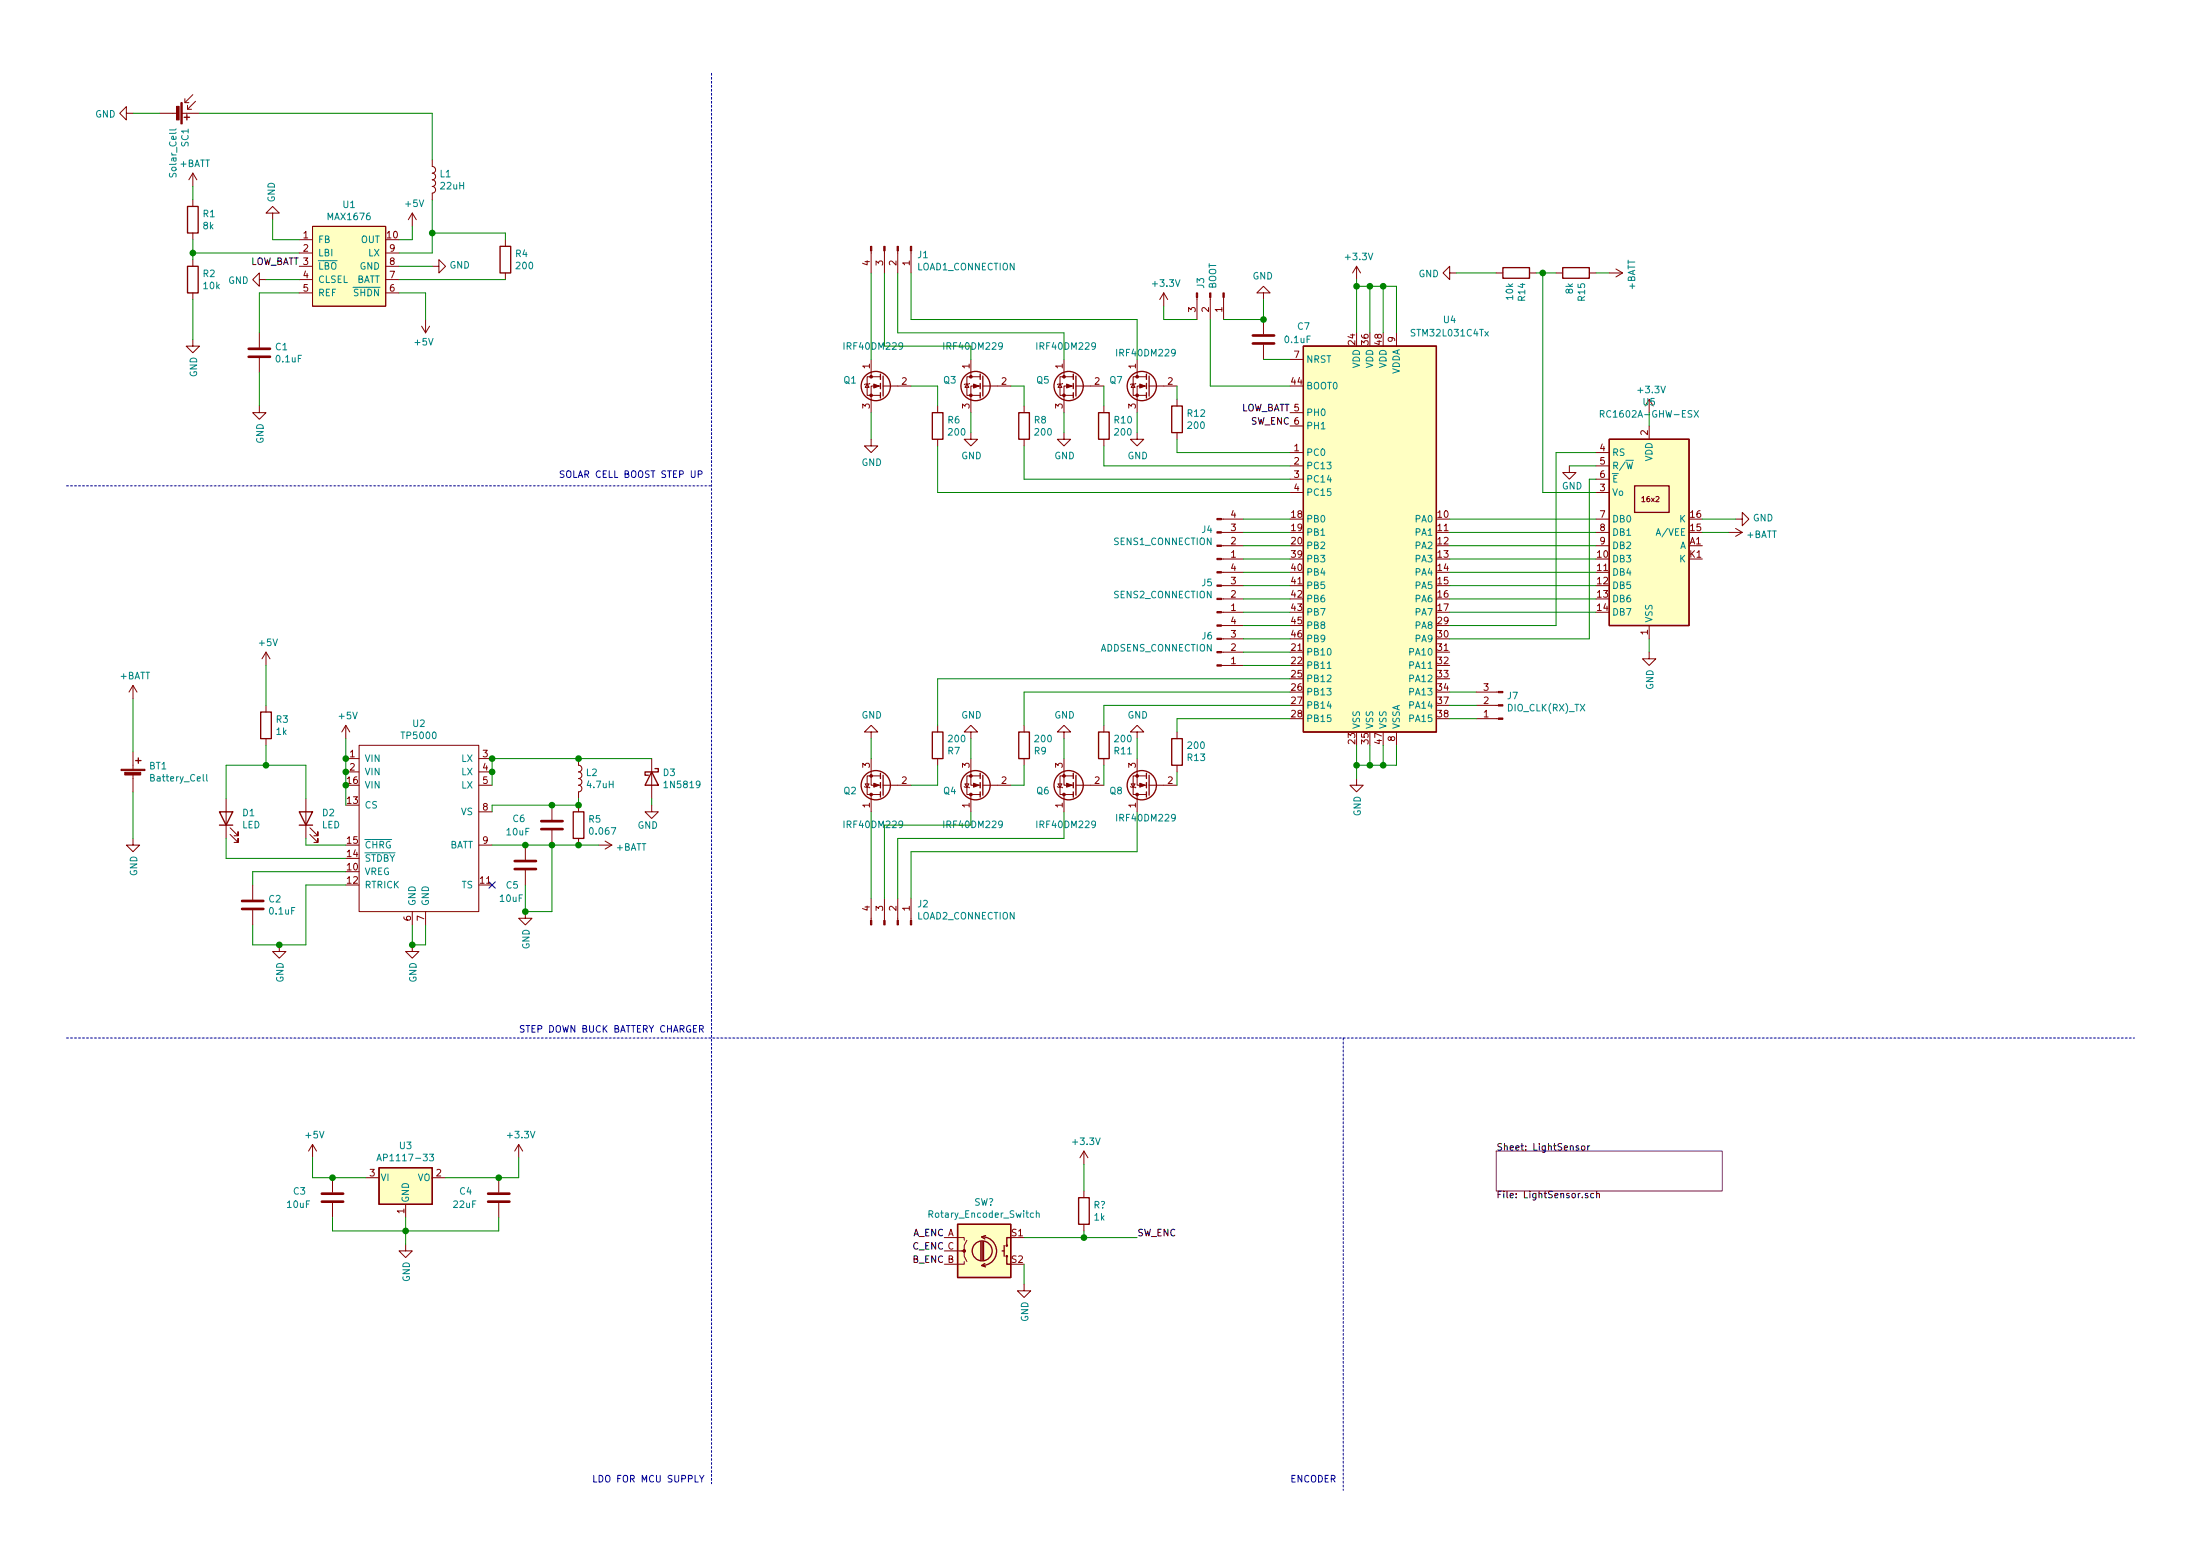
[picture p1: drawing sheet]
EESchema Schematic File Version 4
EELAYER 30 0
EELAYER END
$Descr A3 16535 11693
encoding utf-8
Sheet 1 1
Title "APCSystem"
Date "2020-03-02"
Rev "0.1"
Comp "Колос Тимофій"
Comment1 "Control bock schematics"
Comment2 ""
Comment3 ""
Comment4 ""
$EndDescr
$Comp
L MAX167X:MAX1676 U1
U 1 1
P 2600 1850
F 0 "U1" H 2625 2165 50  0000 C CNN
F 1 "MAX1676" H 2625 2074 50  0000 C CNN
F 2 "" H 2600 1850 50  0001 C CNN
F 3 "" H 2600 1850 50  0001 C CNN
	1    2600 1850
	1    0    0    -1  
$EndComp
$Comp
L power:GND #PWR07
U 1 1
P 3250 2000
F 0 "#PWR07" H 3250 1750 50  0001 C CNN
F 1 "GND" V 3255 1872 50  0000 R CNN
F 2 "" H 3250 2000 50  0001 C CNN
F 3 "" H 3250 2000 50  0001 C CNN
	1    3250 2000
	0    -1   -1   0   
$EndComp
Wire Wire Line
	3000 2000 3250 2000
$Comp
L Device:Battery_Cell BT1
U 1 1
P 1000 5850
F 0 "BT1" H 1118 5946 50  0000 L CNN
F 1 "Battery_Cell" H 1118 5855 50  0000 L CNN
F 2 "" V 1000 5910 50  0001 C CNN
F 3 "~" V 1000 5910 50  0001 C CNN
	1    1000 5850
	1    0    0    -1  
$EndComp
$Comp
L TPX:TP5000 U2
U 1 1
P 3150 5600
F 0 "U2" H 3150 5765 50  0000 C CNN
F 1 "TP5000" H 3150 5674 50  0000 C CNN
F 2 "" H 2750 5500 50  0001 C CNN
F 3 "" H 2750 5500 50  0001 C CNN
	1    3150 5600
	1    0    0    -1  
$EndComp
$Comp
L power:GND #PWR08
U 1 1
P 3100 7100
F 0 "#PWR08" H 3100 6850 50  0001 C CNN
F 1 "GND" V 3105 6972 50  0000 R CNN
F 2 "" H 3100 7100 50  0001 C CNN
F 3 "" H 3100 7100 50  0001 C CNN
	1    3100 7100
	1    0    0    -1  
$EndComp
Wire Wire Line
	3100 7100 3100 6950
Connection ~ 3100 7100
Wire Wire Line
	3200 6950 3200 7100
Wire Wire Line
	3100 7100 3200 7100
$Comp
L Device:Solar_Cell SC1
U 1 1
P 1300 850
F 0 "SC1" H 1408 946 50  0000 L CNN
F 1 "Solar_Cell" H 1408 855 50  0000 L CNN
F 2 "" V 1300 910 50  0001 C CNN
F 3 "~" V 1300 910 50  0001 C CNN
	1    1300 850 
	0    1    1    0   
$EndComp
$Comp
L Device:L L1
U 1 1
P 3250 1350
F 0 "L1" H 3303 1396 50  0000 L CNN
F 1 "22uH" H 3303 1305 50  0000 L CNN
F 2 "" H 3250 1350 50  0001 C CNN
F 3 "~" H 3250 1350 50  0001 C CNN
	1    3250 1350
	1    0    0    -1  
$EndComp
Wire Wire Line
	3250 850  3250 1200
Wire Wire Line
	3250 1500 3250 1750
Wire Wire Line
	3250 1900 3000 1900
$Comp
L Device:C C1
U 1 1
P 1950 2650
F 0 "C1" H 2065 2696 50  0000 L CNN
F 1 "0.1uF" H 2065 2605 50  0000 L CNN
F 2 "" H 1988 2500 50  0001 C CNN
F 3 "~" H 1950 2650 50  0001 C CNN
	1    1950 2650
	1    0    0    -1  
$EndComp
Wire Wire Line
	1950 2500 1950 2200
Wire Wire Line
	1950 2200 2250 2200
$Comp
L power:GND #PWR04
U 1 1
P 1950 3050
F 0 "#PWR04" H 1950 2800 50  0001 C CNN
F 1 "GND" V 1955 2922 50  0000 R CNN
F 2 "" H 1950 3050 50  0001 C CNN
F 3 "" H 1950 3050 50  0001 C CNN
	1    1950 3050
	1    0    0    -1  
$EndComp
Wire Wire Line
	1950 3050 1950 2800
Wire Wire Line
	3000 1800 3100 1800
Wire Wire Line
	3100 1800 3100 1700
$Comp
L power:+5V #PWR05
U 1 1
P 3100 1700
F 0 "#PWR05" H 3100 1550 50  0001 C CNN
F 1 "+5V" H 3115 1873 50  0000 C CNN
F 2 "" H 3100 1700 50  0001 C CNN
F 3 "" H 3100 1700 50  0001 C CNN
	1    3100 1700
	1    0    0    -1  
$EndComp
$Comp
L power:GND #PWR01
U 1 1
P 1000 850
F 0 "#PWR01" H 1000 600 50  0001 C CNN
F 1 "GND" V 1005 722 50  0000 R CNN
F 2 "" H 1000 850 50  0001 C CNN
F 3 "" H 1000 850 50  0001 C CNN
	1    1000 850 
	0    1    1    0   
$EndComp
Wire Wire Line
	1000 850  1200 850 
$Comp
L power:+5V #PWR06
U 1 1
P 3200 2400
F 0 "#PWR06" H 3200 2250 50  0001 C CNN
F 1 "+5V" H 3215 2573 50  0000 C CNN
F 2 "" H 3200 2400 50  0001 C CNN
F 3 "" H 3200 2400 50  0001 C CNN
	1    3200 2400
	-1   0    0    1   
$EndComp
$Comp
L power:+BATT #PWR09
U 1 1
P 1000 5250
F 0 "#PWR09" H 1000 5100 50  0001 C CNN
F 1 "+BATT" H 1015 5423 50  0000 C CNN
F 2 "" H 1000 5250 50  0001 C CNN
F 3 "" H 1000 5250 50  0001 C CNN
	1    1000 5250
	1    0    0    -1  
$EndComp
$Comp
L power:+BATT #PWR02
U 1 1
P 1450 1400
F 0 "#PWR02" H 1450 1250 50  0001 C CNN
F 1 "+BATT" H 1465 1573 50  0000 C CNN
F 2 "" H 1450 1400 50  0001 C CNN
F 3 "" H 1450 1400 50  0001 C CNN
	1    1450 1400
	1    0    0    -1  
$EndComp
Wire Wire Line
	1500 850  3250 850 
Text Label 2250 2000 2    50   ~ 0
LOW_BATT
$Comp
L Device:R R2
U 1 1
P 1450 2100
F 0 "R2" H 1520 2146 50  0000 L CNN
F 1 "10k" H 1520 2055 50  0000 L CNN
F 2 "" V 1380 2100 50  0001 C CNN
F 3 "~" H 1450 2100 50  0001 C CNN
	1    1450 2100
	1    0    0    -1  
$EndComp
$Comp
L Device:R R1
U 1 1
P 1450 1650
F 0 "R1" H 1520 1696 50  0000 L CNN
F 1 "8k" H 1520 1605 50  0000 L CNN
F 2 "" V 1380 1650 50  0001 C CNN
F 3 "~" H 1450 1650 50  0001 C CNN
	1    1450 1650
	1    0    0    -1  
$EndComp
Wire Wire Line
	1450 1400 1450 1500
Wire Wire Line
	1450 1800 1450 1900
Wire Wire Line
	1450 1900 2250 1900
Connection ~ 1450 1900
Wire Wire Line
	1450 1900 1450 1950
$Comp
L power:GND #PWR03
U 1 1
P 1450 2550
F 0 "#PWR03" H 1450 2300 50  0001 C CNN
F 1 "GND" V 1455 2422 50  0000 R CNN
F 2 "" H 1450 2550 50  0001 C CNN
F 3 "" H 1450 2550 50  0001 C CNN
	1    1450 2550
	1    0    0    -1  
$EndComp
Wire Wire Line
	1450 2250 1450 2550
Wire Wire Line
	2050 1650 2050 1800
Wire Wire Line
	2050 1800 2250 1800
Wire Wire Line
	3200 2400 3200 2200
Wire Wire Line
	3000 2200 3200 2200
$Comp
L Device:R R4
U 1 1
P 3800 1950
F 0 "R4" H 3870 1996 50  0000 L CNN
F 1 "200" H 3870 1905 50  0000 L CNN
F 2 "" V 3730 1950 50  0001 C CNN
F 3 "~" H 3800 1950 50  0001 C CNN
	1    3800 1950
	1    0    0    -1  
$EndComp
Wire Wire Line
	3800 2100 3000 2100
Wire Wire Line
	3250 1750 3800 1750
Wire Wire Line
	3800 1750 3800 1800
Connection ~ 3250 1750
Wire Wire Line
	3250 1750 3250 1900
$Comp
L power:GND #PWR013
U 1 1
P 2050 1650
F 0 "#PWR013" H 2050 1400 50  0001 C CNN
F 1 "GND" V 2055 1522 50  0000 R CNN
F 2 "" H 2050 1650 50  0001 C CNN
F 3 "" H 2050 1650 50  0001 C CNN
	1    2050 1650
	-1   0    0    1   
$EndComp
$Comp
L power:GND #PWR011
U 1 1
P 2000 2100
F 0 "#PWR011" H 2000 1850 50  0001 C CNN
F 1 "GND" V 2005 1972 50  0000 R CNN
F 2 "" H 2000 2100 50  0001 C CNN
F 3 "" H 2000 2100 50  0001 C CNN
	1    2000 2100
	0    1    1    0   
$EndComp
Wire Wire Line
	2000 2100 2250 2100
Wire Wire Line
	2600 5550 2600 5700
Wire Wire Line
	2600 5700 2600 5800
Connection ~ 2600 5700
Connection ~ 2600 5800
Wire Wire Line
	2600 5800 2600 5900
$Comp
L power:GND #PWR010
U 1 1
P 1000 6300
F 0 "#PWR010" H 1000 6050 50  0001 C CNN
F 1 "GND" V 1005 6172 50  0000 R CNN
F 2 "" H 1000 6300 50  0001 C CNN
F 3 "" H 1000 6300 50  0001 C CNN
	1    1000 6300
	1    0    0    -1  
$EndComp
Wire Wire Line
	1000 6300 1000 5950
Wire Wire Line
	1000 5250 1000 5650
$Comp
L power:+5V #PWR016
U 1 1
P 2600 5550
F 0 "#PWR016" H 2600 5400 50  0001 C CNN
F 1 "+5V" H 2615 5723 50  0000 C CNN
F 2 "" H 2600 5550 50  0001 C CNN
F 3 "" H 2600 5550 50  0001 C CNN
	1    2600 5550
	1    0    0    -1  
$EndComp
NoConn ~ 3700 6650
$Comp
L Device:LED D2
U 1 1
P 2300 6150
F 0 "D2" V 2339 6032 50  0000 R CNN
F 1 "LED" V 2248 6032 50  0000 R CNN
F 2 "" H 2300 6150 50  0001 C CNN
F 3 "~" H 2300 6150 50  0001 C CNN
	1    2300 6150
	0    -1   -1   0   
$EndComp
$Comp
L Device:LED D1
U 1 1
P 1700 6150
F 0 "D1" V 1739 6032 50  0000 R CNN
F 1 "LED" V 1648 6032 50  0000 R CNN
F 2 "" H 1700 6150 50  0001 C CNN
F 3 "~" H 1700 6150 50  0001 C CNN
	1    1700 6150
	0    -1   -1   0   
$EndComp
Wire Wire Line
	2300 6300 2300 6350
Wire Wire Line
	2300 6350 2600 6350
Wire Wire Line
	2600 6450 1700 6450
Wire Wire Line
	1700 6450 1700 6300
$Comp
L power:+5V #PWR012
U 1 1
P 2000 5000
F 0 "#PWR012" H 2000 4850 50  0001 C CNN
F 1 "+5V" H 2015 5173 50  0000 C CNN
F 2 "" H 2000 5000 50  0001 C CNN
F 3 "" H 2000 5000 50  0001 C CNN
	1    2000 5000
	1    0    0    -1  
$EndComp
$Comp
L Device:R R3
U 1 1
P 2000 5450
F 0 "R3" H 2070 5496 50  0000 L CNN
F 1 "1k" H 2070 5405 50  0000 L CNN
F 2 "" V 1930 5450 50  0001 C CNN
F 3 "~" H 2000 5450 50  0001 C CNN
	1    2000 5450
	1    0    0    -1  
$EndComp
Wire Wire Line
	2000 5000 2000 5300
Wire Wire Line
	1700 6000 1700 5750
Wire Wire Line
	1700 5750 2000 5750
Wire Wire Line
	2000 5750 2000 5600
Wire Wire Line
	2300 6000 2300 5750
Wire Wire Line
	2300 5750 2000 5750
Connection ~ 2000 5750
Wire Wire Line
	2600 6050 2600 5900
Connection ~ 2600 5900
Wire Wire Line
	2600 6650 2300 6650
Wire Wire Line
	1900 6550 2600 6550
$Comp
L Device:C C2
U 1 1
P 1900 6800
F 0 "C2" H 2015 6846 50  0000 L CNN
F 1 "0.1uF" H 2015 6755 50  0000 L CNN
F 2 "" H 1938 6650 50  0001 C CNN
F 3 "~" H 1900 6800 50  0001 C CNN
	1    1900 6800
	1    0    0    -1  
$EndComp
Wire Wire Line
	1900 6650 1900 6550
Wire Wire Line
	1900 6950 1900 7100
Wire Wire Line
	2300 6650 2300 7100
Wire Wire Line
	1900 7100 2100 7100
$Comp
L power:GND #PWR014
U 1 1
P 2100 7100
F 0 "#PWR014" H 2100 6850 50  0001 C CNN
F 1 "GND" V 2105 6972 50  0000 R CNN
F 2 "" H 2100 7100 50  0001 C CNN
F 3 "" H 2100 7100 50  0001 C CNN
	1    2100 7100
	1    0    0    -1  
$EndComp
Connection ~ 2100 7100
Wire Wire Line
	2100 7100 2300 7100
$Comp
L power:+BATT #PWR020
U 1 1
P 4500 6350
F 0 "#PWR020" H 4500 6200 50  0001 C CNN
F 1 "+BATT" V 4515 6478 50  0000 L CNN
F 2 "" H 4500 6350 50  0001 C CNN
F 3 "" H 4500 6350 50  0001 C CNN
	1    4500 6350
	0    1    1    0   
$EndComp
$Comp
L Device:L L2
U 1 1
P 4350 5850
F 0 "L2" H 4403 5896 50  0000 L CNN
F 1 "4.7uH" H 4403 5805 50  0000 L CNN
F 2 "" H 4350 5850 50  0001 C CNN
F 3 "~" H 4350 5850 50  0001 C CNN
	1    4350 5850
	1    0    0    -1  
$EndComp
Wire Wire Line
	3700 5800 3700 5900
Wire Wire Line
	3700 5700 3700 5800
Connection ~ 3700 5800
Wire Wire Line
	4350 5700 3700 5700
Connection ~ 3700 5700
Wire Wire Line
	4350 6000 4350 6050
Wire Wire Line
	3700 6350 3950 6350
$Comp
L Device:C C5
U 1 1
P 3950 6500
F 0 "C5" H 3800 6350 50  0000 L CNN
F 1 "10uF" H 3750 6250 50  0000 L CNN
F 2 "" H 3988 6350 50  0001 C CNN
F 3 "~" H 3950 6500 50  0001 C CNN
	1    3950 6500
	1    0    0    -1  
$EndComp
Connection ~ 3950 6350
Wire Wire Line
	3950 6350 4150 6350
Wire Wire Line
	3950 6650 3950 6850
Wire Wire Line
	4150 6350 4150 6850
Wire Wire Line
	4150 6850 3950 6850
$Comp
L power:GND #PWR019
U 1 1
P 3950 6850
F 0 "#PWR019" H 3950 6600 50  0001 C CNN
F 1 "GND" V 3955 6722 50  0000 R CNN
F 2 "" H 3950 6850 50  0001 C CNN
F 3 "" H 3950 6850 50  0001 C CNN
	1    3950 6850
	1    0    0    -1  
$EndComp
Connection ~ 3950 6850
$Comp
L Device:R R5
U 1 1
P 4350 6200
F 0 "R5" H 4420 6246 50  0000 L CNN
F 1 "0.067" H 4420 6155 50  0000 L CNN
F 2 "" V 4280 6200 50  0001 C CNN
F 3 "~" H 4350 6200 50  0001 C CNN
	1    4350 6200
	1    0    0    -1  
$EndComp
Connection ~ 4350 6050
Connection ~ 4350 6350
Wire Wire Line
	4350 6350 4500 6350
Wire Wire Line
	4150 6050 4350 6050
Wire Wire Line
	4900 5700 4350 5700
Connection ~ 4350 5700
$Comp
L power:GND #PWR021
U 1 1
P 4900 6050
F 0 "#PWR021" H 4900 5800 50  0001 C CNN
F 1 "GND" H 4950 5900 50  0000 R CNN
F 2 "" H 4900 6050 50  0001 C CNN
F 3 "" H 4900 6050 50  0001 C CNN
	1    4900 6050
	1    0    0    -1  
$EndComp
Wire Wire Line
	4900 6050 4900 6000
$Comp
L Diode:1N5819 D3
U 1 1
P 4900 5850
F 0 "D3" V 4854 5930 50  0000 L CNN
F 1 "1N5819" V 4945 5930 50  0000 L CNN
F 2 "Diode_THT:D_DO-41_SOD81_P10.16mm_Horizontal" H 4900 5675 50  0001 C CNN
F 3 "http://www.vishay.com/docs/88525/1n5817.pdf" H 4900 5850 50  0001 C CNN
	1    4900 5850
	0    1    1    0   
$EndComp
Connection ~ 4150 6350
Wire Wire Line
	4150 6350 4350 6350
$Comp
L Device:C C6
U 1 1
P 4150 6200
F 0 "C6" H 3850 6250 50  0000 L CNN
F 1 "10uF" H 3800 6150 50  0000 L CNN
F 2 "" H 4188 6050 50  0001 C CNN
F 3 "~" H 4150 6200 50  0001 C CNN
	1    4150 6200
	1    0    0    -1  
$EndComp
Wire Wire Line
	3700 6050 3700 6100
Connection ~ 4150 6050
Wire Wire Line
	3700 6050 4150 6050
$Comp
L MCU_ST_STM32L0:STM32L031C4Tx U4
U 1 1
P 10300 4000
F 0 "U4" H 10900 5600 50  0000 C CNN
F 1 "STM32L031C4Tx" H 10900 5500 50  0000 C CNN
F 2 "Package_QFP:LQFP-48_7x7mm_P0.5mm" H 9800 2500 50  0001 R CNN
F 3 "http://www.st.com/st-web-ui/static/active/en/resource/technical/document/datasheet/DM00140359.pdf" H 10300 4000 50  0001 C CNN
	1    10300 4000
	1    0    0    -1  
$EndComp
Wire Wire Line
	10900 3900 12000 3900
Wire Wire Line
	10900 4100 12000 4100
Wire Wire Line
	10900 4000 12000 4000
Wire Wire Line
	12000 4200 10900 4200
Wire Wire Line
	10900 4300 12000 4300
Wire Wire Line
	12000 4400 10900 4400
Wire Wire Line
	10900 4500 12000 4500
Wire Wire Line
	12000 4600 10900 4600
$Comp
L power:GND #PWR033
U 1 1
P 10200 5850
F 0 "#PWR033" H 10200 5600 50  0001 C CNN
F 1 "GND" V 10205 5722 50  0000 R CNN
F 2 "" H 10200 5850 50  0001 C CNN
F 3 "" H 10200 5850 50  0001 C CNN
	1    10200 5850
	1    0    0    -1  
$EndComp
Wire Wire Line
	10200 5850 10200 5750
Wire Wire Line
	10300 5600 10300 5750
Wire Wire Line
	10300 5750 10200 5750
Connection ~ 10200 5750
Wire Wire Line
	10200 5750 10200 5600
Wire Wire Line
	10400 5750 10400 5600
Wire Wire Line
	10300 5750 10400 5750
Connection ~ 10300 5750
Wire Wire Line
	10500 5600 10500 5750
Wire Wire Line
	10500 5750 10400 5750
Connection ~ 10400 5750
$Comp
L Display_Character:RC1602A-GHW-ESX U5
U 1 1
P 12400 4000
F 0 "U5" H 12400 4981 50  0000 C CNN
F 1 "RC1602A-GHW-ESX" H 12400 4890 50  0000 C CNN
F 2 "Display:RC1602A" H 12400 3100 50  0001 C CIN
F 3 "http://www.raystar-optronics.com/down.php?ProID=18" H 11900 4700 50  0001 C CNN
	1    12400 4000
	1    0    0    -1  
$EndComp
$Comp
L Regulator_Linear:AP1117-33 U3
U 1 1
P 3050 8850
F 0 "U3" H 3050 9092 50  0000 C CNN
F 1 "AP1117-33" H 3050 9001 50  0000 C CNN
F 2 "Package_TO_SOT_SMD:SOT-223-3_TabPin2" H 3050 9050 50  0001 C CNN
F 3 "http://www.diodes.com/datasheets/AP1117.pdf" H 3150 8600 50  0001 C CNN
	1    3050 8850
	1    0    0    -1  
$EndComp
$Comp
L power:GND #PWR017
U 1 1
P 3050 9350
F 0 "#PWR017" H 3050 9100 50  0001 C CNN
F 1 "GND" V 3055 9222 50  0000 R CNN
F 2 "" H 3050 9350 50  0001 C CNN
F 3 "" H 3050 9350 50  0001 C CNN
	1    3050 9350
	1    0    0    -1  
$EndComp
Wire Wire Line
	3050 9350 3050 9250
$Comp
L power:+5V #PWR015
U 1 1
P 2350 8700
F 0 "#PWR015" H 2350 8550 50  0001 C CNN
F 1 "+5V" H 2365 8873 50  0000 C CNN
F 2 "" H 2350 8700 50  0001 C CNN
F 3 "" H 2350 8700 50  0001 C CNN
	1    2350 8700
	1    0    0    -1  
$EndComp
Wire Wire Line
	2350 8700 2350 8850
Wire Wire Line
	2350 8850 2500 8850
$Comp
L Device:C C3
U 1 1
P 2500 9000
F 0 "C3" H 2200 9050 50  0000 L CNN
F 1 "10uF" H 2150 8950 50  0000 L CNN
F 2 "" H 2538 8850 50  0001 C CNN
F 3 "~" H 2500 9000 50  0001 C CNN
	1    2500 9000
	1    0    0    -1  
$EndComp
Connection ~ 2500 8850
Wire Wire Line
	2500 8850 2750 8850
Wire Wire Line
	2500 9150 2500 9250
Wire Wire Line
	2500 9250 3050 9250
Connection ~ 3050 9250
Wire Wire Line
	3050 9250 3050 9150
$Comp
L Device:C C4
U 1 1
P 3750 9000
F 0 "C4" H 3450 9050 50  0000 L CNN
F 1 "22uF" H 3400 8950 50  0000 L CNN
F 2 "" H 3788 8850 50  0001 C CNN
F 3 "~" H 3750 9000 50  0001 C CNN
	1    3750 9000
	1    0    0    -1  
$EndComp
Wire Wire Line
	3350 8850 3750 8850
Wire Wire Line
	3750 9150 3750 9250
Wire Wire Line
	3750 9250 3050 9250
$Comp
L power:+3.3V #PWR018
U 1 1
P 3900 8700
F 0 "#PWR018" H 3900 8550 50  0001 C CNN
F 1 "+3.3V" H 3915 8873 50  0000 C CNN
F 2 "" H 3900 8700 50  0001 C CNN
F 3 "" H 3900 8700 50  0001 C CNN
	1    3900 8700
	1    0    0    -1  
$EndComp
Wire Wire Line
	3900 8700 3900 8850
Wire Wire Line
	3900 8850 3750 8850
Connection ~ 3750 8850
$Comp
L power:GND #PWR037
U 1 1
P 12400 4900
F 0 "#PWR037" H 12400 4650 50  0001 C CNN
F 1 "GND" V 12405 4772 50  0000 R CNN
F 2 "" H 12400 4900 50  0001 C CNN
F 3 "" H 12400 4900 50  0001 C CNN
	1    12400 4900
	1    0    0    -1  
$EndComp
Wire Wire Line
	12400 4900 12400 4800
$Comp
L power:+BATT #PWR038
U 1 1
P 13000 4000
F 0 "#PWR038" H 13000 3850 50  0001 C CNN
F 1 "+BATT" V 13015 4128 50  0000 L CNN
F 2 "" H 13000 4000 50  0001 C CNN
F 3 "" H 13000 4000 50  0001 C CNN
	1    13000 4000
	0    1    1    0   
$EndComp
Wire Wire Line
	13000 4000 12800 4000
$Comp
L power:GND #PWR039
U 1 1
P 13050 3900
F 0 "#PWR039" H 13050 3650 50  0001 C CNN
F 1 "GND" V 13055 3772 50  0000 R CNN
F 2 "" H 13050 3900 50  0001 C CNN
F 3 "" H 13050 3900 50  0001 C CNN
	1    13050 3900
	0    -1   -1   0   
$EndComp
Wire Wire Line
	13050 3900 12800 3900
Wire Wire Line
	12400 3100 12400 3200
$Comp
L power:+3.3V #PWR036
U 1 1
P 12400 3100
F 0 "#PWR036" H 12400 2950 50  0001 C CNN
F 1 "+3.3V" H 12415 3273 50  0000 C CNN
F 2 "" H 12400 3100 50  0001 C CNN
F 3 "" H 12400 3100 50  0001 C CNN
	1    12400 3100
	1    0    0    -1  
$EndComp
$Comp
L power:+3.3V #PWR032
U 1 1
P 10200 2100
F 0 "#PWR032" H 10200 1950 50  0001 C CNN
F 1 "+3.3V" H 10215 2273 50  0000 C CNN
F 2 "" H 10200 2100 50  0001 C CNN
F 3 "" H 10200 2100 50  0001 C CNN
	1    10200 2100
	1    0    0    -1  
$EndComp
Wire Wire Line
	10200 2150 10300 2150
Wire Wire Line
	10300 2150 10300 2500
Wire Wire Line
	10200 2150 10200 2500
Wire Wire Line
	10300 2150 10400 2150
Wire Wire Line
	10400 2150 10400 2500
Connection ~ 10300 2150
Wire Wire Line
	10400 2150 10500 2150
Wire Wire Line
	10500 2150 10500 2500
Connection ~ 10400 2150
Wire Wire Line
	10200 2100 10200 2150
Connection ~ 10200 2150
$Comp
L power:+BATT #PWR035
U 1 1
P 12100 2050
F 0 "#PWR035" H 12100 1900 50  0001 C CNN
F 1 "+BATT" H 12115 2223 50  0000 C CNN
F 2 "" H 12100 2050 50  0001 C CNN
F 3 "" H 12100 2050 50  0001 C CNN
	1    12100 2050
	0    1    1    0   
$EndComp
$Comp
L Device:R R14
U 1 1
P 11400 2050
F 0 "R14" H 11470 2096 50  0000 L CNN
F 1 "10k" H 11470 2005 50  0000 L CNN
F 2 "" V 11330 2050 50  0001 C CNN
F 3 "~" H 11400 2050 50  0001 C CNN
	1    11400 2050
	0    1    1    0   
$EndComp
$Comp
L Device:R R15
U 1 1
P 11850 2050
F 0 "R15" H 11920 2096 50  0000 L CNN
F 1 "8k" H 11920 2005 50  0000 L CNN
F 2 "" V 11780 2050 50  0001 C CNN
F 3 "~" H 11850 2050 50  0001 C CNN
	1    11850 2050
	0    1    1    0   
$EndComp
Wire Wire Line
	12100 2050 12000 2050
$Comp
L power:GND #PWR034
U 1 1
P 10950 2050
F 0 "#PWR034" H 10950 1800 50  0001 C CNN
F 1 "GND" V 10955 1922 50  0000 R CNN
F 2 "" H 10950 2050 50  0001 C CNN
F 3 "" H 10950 2050 50  0001 C CNN
	1    10950 2050
	0    1    1    0   
$EndComp
Wire Wire Line
	11250 2050 10950 2050
Wire Wire Line
	11700 2050 11600 2050
Connection ~ 11600 2050
Wire Wire Line
	11600 2050 11550 2050
Wire Wire Line
	11600 2050 11600 3700
Wire Wire Line
	12000 3600 11950 3600
Wire Wire Line
	12000 3400 11700 3400
Wire Wire Line
	11700 3400 11700 4700
Wire Wire Line
	11700 4700 10900 4700
Wire Wire Line
	11950 3600 11950 4800
Wire Wire Line
	11600 3700 12000 3700
Wire Wire Line
	10900 5200 11100 5200
Wire Wire Line
	10900 5300 11100 5300
Wire Wire Line
	10900 5400 11100 5400
$Comp
L Connector:Conn_01x03_Male J7
U 1 1
P 11300 5300
F 0 "J7" H 11272 5232 50  0000 R CNN
F 1 "DIO_CLK(RX)_TX" H 11272 5323 50  0000 R CNN
F 2 "" H 11300 5300 50  0001 C CNN
F 3 "~" H 11300 5300 50  0001 C CNN
	1    11300 5300
	-1   0    0    1   
$EndComp
$Comp
L Transistor_FET:IRF40DM229 Q7
U 1 1
P 8650 2900
F 0 "Q7" H 8855 2946 50  0000 L CNN
F 1 "IRF40DM229" H 8450 3150 50  0000 L CNN
F 2 "Package_DirectFET:DirectFET_MF" H 8650 2900 50  0001 C CIN
F 3 "https://www.infineon.com/dgdl/Infineon-IRF40DM229-DS-v02_00-EN.pdf?fileId=5546d462557e6e890155a15c899160ea" H 8650 2900 50  0001 L CNN
	1    8650 2900
	-1   0    0    -1  
$EndComp
$Comp
L power:GND #PWR028
U 1 1
P 8550 3250
F 0 "#PWR028" H 8550 3000 50  0001 C CNN
F 1 "GND" H 8555 3077 50  0000 C CNN
F 2 "" H 8550 3250 50  0001 C CNN
F 3 "" H 8550 3250 50  0001 C CNN
	1    8550 3250
	1    0    0    -1  
$EndComp
Wire Wire Line
	8550 3100 8550 3250
$Comp
L Transistor_FET:IRF40DM229 Q5
U 1 1
P 8100 2900
F 0 "Q5" H 8305 2946 50  0000 L CNN
F 1 "IRF40DM229" H 7950 3200 50  0000 L CNN
F 2 "Package_DirectFET:DirectFET_MF" H 8100 2900 50  0001 C CIN
F 3 "https://www.infineon.com/dgdl/Infineon-IRF40DM229-DS-v02_00-EN.pdf?fileId=5546d462557e6e890155a15c899160ea" H 8100 2900 50  0001 L CNN
	1    8100 2900
	-1   0    0    -1  
$EndComp
$Comp
L power:GND #PWR026
U 1 1
P 8000 3250
F 0 "#PWR026" H 8000 3000 50  0001 C CNN
F 1 "GND" H 8005 3077 50  0000 C CNN
F 2 "" H 8000 3250 50  0001 C CNN
F 3 "" H 8000 3250 50  0001 C CNN
	1    8000 3250
	1    0    0    -1  
$EndComp
Wire Wire Line
	8000 3100 8000 3250
$Comp
L Transistor_FET:IRF40DM229 Q3
U 1 1
P 7400 2900
F 0 "Q3" H 7605 2946 50  0000 L CNN
F 1 "IRF40DM229" H 7250 3200 50  0000 L CNN
F 2 "Package_DirectFET:DirectFET_MF" H 7400 2900 50  0001 C CIN
F 3 "https://www.infineon.com/dgdl/Infineon-IRF40DM229-DS-v02_00-EN.pdf?fileId=5546d462557e6e890155a15c899160ea" H 7400 2900 50  0001 L CNN
	1    7400 2900
	-1   0    0    -1  
$EndComp
$Comp
L power:GND #PWR024
U 1 1
P 7300 3250
F 0 "#PWR024" H 7300 3000 50  0001 C CNN
F 1 "GND" H 7305 3077 50  0000 C CNN
F 2 "" H 7300 3250 50  0001 C CNN
F 3 "" H 7300 3250 50  0001 C CNN
	1    7300 3250
	1    0    0    -1  
$EndComp
Wire Wire Line
	7300 3100 7300 3250
$Comp
L Transistor_FET:IRF40DM229 Q1
U 1 1
P 6650 2900
F 0 "Q1" H 6855 2946 50  0000 L CNN
F 1 "IRF40DM229" H 6500 3200 50  0000 L CNN
F 2 "Package_DirectFET:DirectFET_MF" H 6650 2900 50  0001 C CIN
F 3 "https://www.infineon.com/dgdl/Infineon-IRF40DM229-DS-v02_00-EN.pdf?fileId=5546d462557e6e890155a15c899160ea" H 6650 2900 50  0001 L CNN
	1    6650 2900
	-1   0    0    -1  
$EndComp
$Comp
L power:GND #PWR022
U 1 1
P 6550 3300
F 0 "#PWR022" H 6550 3050 50  0001 C CNN
F 1 "GND" H 6555 3127 50  0000 C CNN
F 2 "" H 6550 3300 50  0001 C CNN
F 3 "" H 6550 3300 50  0001 C CNN
	1    6550 3300
	1    0    0    -1  
$EndComp
Wire Wire Line
	6550 3100 6550 3300
Wire Wire Line
	7700 2900 7600 2900
Wire Wire Line
	6850 2900 7050 2900
$Comp
L power:GND #PWR031
U 1 1
P 9500 2250
F 0 "#PWR031" H 9500 2000 50  0001 C CNN
F 1 "GND" H 9505 2077 50  0000 C CNN
F 2 "" H 9500 2250 50  0001 C CNN
F 3 "" H 9500 2250 50  0001 C CNN
	1    9500 2250
	-1   0    0    1   
$EndComp
$Comp
L Connector:Conn_01x03_Male J3
U 1 1
P 9100 2200
F 0 "J3" H 9072 2132 50  0000 R CNN
F 1 "BOOT" H 9072 2223 50  0000 R CNN
F 2 "" H 9100 2200 50  0001 C CNN
F 3 "~" H 9100 2200 50  0001 C CNN
	1    9100 2200
	0    1    1    0   
$EndComp
Wire Wire Line
	9200 2400 9500 2400
$Comp
L Device:C C7
U 1 1
P 9500 2550
F 0 "C7" H 9750 2650 50  0000 L CNN
F 1 "0.1uF" H 9650 2550 50  0000 L CNN
F 2 "" H 9538 2400 50  0001 C CNN
F 3 "~" H 9500 2550 50  0001 C CNN
	1    9500 2550
	1    0    0    -1  
$EndComp
Connection ~ 9500 2400
Wire Wire Line
	9500 2250 9500 2400
Wire Wire Line
	9500 2700 9700 2700
Wire Wire Line
	9100 2400 9100 2900
Wire Wire Line
	9100 2900 9700 2900
Wire Wire Line
	8750 2400 9000 2400
$Comp
L Connector:Conn_01x04_Male J1
U 1 1
P 6750 1850
F 0 "J1" V 6812 1994 50  0000 L CNN
F 1 "LOAD1_CONNECTION" V 6903 1994 50  0000 L CNN
F 2 "" H 6750 1850 50  0001 C CNN
F 3 "~" H 6750 1850 50  0001 C CNN
	1    6750 1850
	0    1    1    0   
$EndComp
Wire Wire Line
	6550 2050 6550 2700
Wire Wire Line
	6650 2050 6650 2600
Wire Wire Line
	6650 2600 7300 2600
Wire Wire Line
	7300 2600 7300 2700
Wire Wire Line
	6750 2050 6750 2500
Wire Wire Line
	6750 2500 8000 2500
Wire Wire Line
	8000 2500 8000 2700
Wire Wire Line
	6850 2050 6850 2400
Wire Wire Line
	6850 2400 8550 2400
Wire Wire Line
	8550 2400 8550 2700
$Comp
L Device:R R10
U 1 1
P 8300 3200
F 0 "R10" H 8370 3246 50  0000 L CNN
F 1 "200" H 8370 3155 50  0000 L CNN
F 2 "" V 8230 3200 50  0001 C CNN
F 3 "~" H 8300 3200 50  0001 C CNN
	1    8300 3200
	1    0    0    -1  
$EndComp
Wire Wire Line
	8300 2900 8300 3050
Wire Wire Line
	8300 3500 9700 3500
Wire Wire Line
	8300 3350 8300 3500
Wire Wire Line
	7700 3600 9700 3600
Wire Wire Line
	9700 3700 7050 3700
$Comp
L Device:R R8
U 1 1
P 7700 3200
F 0 "R8" H 7770 3246 50  0000 L CNN
F 1 "200" H 7770 3155 50  0000 L CNN
F 2 "" V 7630 3200 50  0001 C CNN
F 3 "~" H 7700 3200 50  0001 C CNN
	1    7700 3200
	1    0    0    -1  
$EndComp
Wire Wire Line
	7700 3050 7700 2900
Wire Wire Line
	7700 3350 7700 3600
$Comp
L Device:R R6
U 1 1
P 7050 3200
F 0 "R6" H 7120 3246 50  0000 L CNN
F 1 "200" H 7120 3155 50  0000 L CNN
F 2 "" V 6980 3200 50  0001 C CNN
F 3 "~" H 7050 3200 50  0001 C CNN
	1    7050 3200
	1    0    0    -1  
$EndComp
Wire Wire Line
	7050 2900 7050 3050
Wire Wire Line
	7050 3350 7050 3700
Wire Wire Line
	8850 3400 9700 3400
$Comp
L Device:R R12
U 1 1
P 8850 3150
F 0 "R12" H 8920 3196 50  0000 L CNN
F 1 "200" H 8920 3105 50  0000 L CNN
F 2 "" V 8780 3150 50  0001 C CNN
F 3 "~" H 8850 3150 50  0001 C CNN
	1    8850 3150
	1    0    0    -1  
$EndComp
Wire Wire Line
	8850 3300 8850 3400
Wire Wire Line
	8850 3000 8850 2900
Wire Wire Line
	8750 2300 8750 2400
$Comp
L power:+3.3V #PWR030
U 1 1
P 8750 2300
F 0 "#PWR030" H 8750 2150 50  0001 C CNN
F 1 "+3.3V" H 8765 2473 50  0000 C CNN
F 2 "" H 8750 2300 50  0001 C CNN
F 3 "" H 8750 2300 50  0001 C CNN
	1    8750 2300
	1    0    0    -1  
$EndComp
$Comp
L Transistor_FET:IRF40DM229 Q8
U 1 1
P 8650 5900
F 0 "Q8" H 8855 5946 50  0000 L CNN
F 1 "IRF40DM229" H 8450 6150 50  0000 L CNN
F 2 "Package_DirectFET:DirectFET_MF" H 8650 5900 50  0001 C CIN
F 3 "https://www.infineon.com/dgdl/Infineon-IRF40DM229-DS-v02_00-EN.pdf?fileId=5546d462557e6e890155a15c899160ea" H 8650 5900 50  0001 L CNN
	1    8650 5900
	-1   0    0    1   
$EndComp
$Comp
L power:GND #PWR029
U 1 1
P 8550 5550
F 0 "#PWR029" H 8550 5300 50  0001 C CNN
F 1 "GND" H 8555 5377 50  0000 C CNN
F 2 "" H 8550 5550 50  0001 C CNN
F 3 "" H 8550 5550 50  0001 C CNN
	1    8550 5550
	1    0    0    1   
$EndComp
Wire Wire Line
	8550 5700 8550 5550
$Comp
L Transistor_FET:IRF40DM229 Q6
U 1 1
P 8100 5900
F 0 "Q6" H 8305 5946 50  0000 L CNN
F 1 "IRF40DM229" H 7950 6200 50  0000 L CNN
F 2 "Package_DirectFET:DirectFET_MF" H 8100 5900 50  0001 C CIN
F 3 "https://www.infineon.com/dgdl/Infineon-IRF40DM229-DS-v02_00-EN.pdf?fileId=5546d462557e6e890155a15c899160ea" H 8100 5900 50  0001 L CNN
	1    8100 5900
	-1   0    0    1   
$EndComp
$Comp
L power:GND #PWR027
U 1 1
P 8000 5550
F 0 "#PWR027" H 8000 5300 50  0001 C CNN
F 1 "GND" H 8005 5377 50  0000 C CNN
F 2 "" H 8000 5550 50  0001 C CNN
F 3 "" H 8000 5550 50  0001 C CNN
	1    8000 5550
	1    0    0    1   
$EndComp
Wire Wire Line
	8000 5700 8000 5550
$Comp
L Transistor_FET:IRF40DM229 Q4
U 1 1
P 7400 5900
F 0 "Q4" H 7605 5946 50  0000 L CNN
F 1 "IRF40DM229" H 7250 6200 50  0000 L CNN
F 2 "Package_DirectFET:DirectFET_MF" H 7400 5900 50  0001 C CIN
F 3 "https://www.infineon.com/dgdl/Infineon-IRF40DM229-DS-v02_00-EN.pdf?fileId=5546d462557e6e890155a15c899160ea" H 7400 5900 50  0001 L CNN
	1    7400 5900
	-1   0    0    1   
$EndComp
$Comp
L power:GND #PWR025
U 1 1
P 7300 5550
F 0 "#PWR025" H 7300 5300 50  0001 C CNN
F 1 "GND" H 7305 5377 50  0000 C CNN
F 2 "" H 7300 5550 50  0001 C CNN
F 3 "" H 7300 5550 50  0001 C CNN
	1    7300 5550
	1    0    0    1   
$EndComp
Wire Wire Line
	7300 5700 7300 5550
$Comp
L Transistor_FET:IRF40DM229 Q2
U 1 1
P 6650 5900
F 0 "Q2" H 6855 5946 50  0000 L CNN
F 1 "IRF40DM229" H 6500 6200 50  0000 L CNN
F 2 "Package_DirectFET:DirectFET_MF" H 6650 5900 50  0001 C CIN
F 3 "https://www.infineon.com/dgdl/Infineon-IRF40DM229-DS-v02_00-EN.pdf?fileId=5546d462557e6e890155a15c899160ea" H 6650 5900 50  0001 L CNN
	1    6650 5900
	-1   0    0    1   
$EndComp
$Comp
L power:GND #PWR023
U 1 1
P 6550 5550
F 0 "#PWR023" H 6550 5300 50  0001 C CNN
F 1 "GND" H 6555 5377 50  0000 C CNN
F 2 "" H 6550 5550 50  0001 C CNN
F 3 "" H 6550 5550 50  0001 C CNN
	1    6550 5550
	1    0    0    1   
$EndComp
Wire Wire Line
	6550 5700 6550 5550
Wire Wire Line
	7700 5900 7600 5900
Wire Wire Line
	6850 5900 7050 5900
$Comp
L Connector:Conn_01x04_Male J2
U 1 1
P 6750 6950
F 0 "J2" V 6904 7094 50  0000 L CNN
F 1 "LOAD2_CONNECTION" V 6813 7094 50  0000 L CNN
F 2 "" H 6750 6950 50  0001 C CNN
F 3 "~" H 6750 6950 50  0001 C CNN
	1    6750 6950
	0    1    -1   0   
$EndComp
Wire Wire Line
	6550 6750 6550 6100
Wire Wire Line
	6650 6750 6650 6200
Wire Wire Line
	6650 6200 7300 6200
Wire Wire Line
	7300 6200 7300 6100
Wire Wire Line
	6750 6750 6750 6300
Wire Wire Line
	6750 6300 8000 6300
Wire Wire Line
	8000 6300 8000 6100
Wire Wire Line
	6850 6750 6850 6400
Wire Wire Line
	6850 6400 8550 6400
Wire Wire Line
	8550 6400 8550 6100
$Comp
L Device:R R11
U 1 1
P 8300 5600
F 0 "R11" H 8370 5646 50  0000 L CNN
F 1 "200" H 8370 5555 50  0000 L CNN
F 2 "" V 8230 5600 50  0001 C CNN
F 3 "~" H 8300 5600 50  0001 C CNN
	1    8300 5600
	1    0    0    1   
$EndComp
Wire Wire Line
	8300 5900 8300 5750
Wire Wire Line
	8300 5300 9700 5300
Wire Wire Line
	8300 5450 8300 5300
Wire Wire Line
	7700 5200 9700 5200
Wire Wire Line
	9700 5100 7050 5100
$Comp
L Device:R R9
U 1 1
P 7700 5600
F 0 "R9" H 7770 5646 50  0000 L CNN
F 1 "200" H 7770 5555 50  0000 L CNN
F 2 "" V 7630 5600 50  0001 C CNN
F 3 "~" H 7700 5600 50  0001 C CNN
	1    7700 5600
	1    0    0    1   
$EndComp
Wire Wire Line
	7700 5750 7700 5900
Wire Wire Line
	7700 5450 7700 5200
$Comp
L Device:R R7
U 1 1
P 7050 5600
F 0 "R7" H 7120 5646 50  0000 L CNN
F 1 "200" H 7120 5555 50  0000 L CNN
F 2 "" V 6980 5600 50  0001 C CNN
F 3 "~" H 7050 5600 50  0001 C CNN
	1    7050 5600
	1    0    0    1   
$EndComp
Wire Wire Line
	7050 5900 7050 5750
Wire Wire Line
	7050 5450 7050 5100
Wire Wire Line
	8850 5400 9700 5400
$Comp
L Device:R R13
U 1 1
P 8850 5650
F 0 "R13" H 8920 5696 50  0000 L CNN
F 1 "200" H 8920 5605 50  0000 L CNN
F 2 "" V 8780 5650 50  0001 C CNN
F 3 "~" H 8850 5650 50  0001 C CNN
	1    8850 5650
	1    0    0    1   
$EndComp
Wire Wire Line
	8850 5500 8850 5400
Wire Wire Line
	8850 5800 8850 5900
$Comp
L Connector:Conn_01x04_Male J4
U 1 1
P 9150 4100
F 0 "J4" H 9122 3982 50  0000 R CNN
F 1 "SENS1_CONNECTION" H 9122 4073 50  0000 R CNN
F 2 "" H 9150 4100 50  0001 C CNN
F 3 "~" H 9150 4100 50  0001 C CNN
	1    9150 4100
	1    0    0    1   
$EndComp
$Comp
L Connector:Conn_01x04_Male J5
U 1 1
P 9150 4500
F 0 "J5" H 9122 4382 50  0000 R CNN
F 1 "SENS2_CONNECTION" H 9122 4473 50  0000 R CNN
F 2 "" H 9150 4500 50  0001 C CNN
F 3 "~" H 9150 4500 50  0001 C CNN
	1    9150 4500
	1    0    0    1   
$EndComp
$Comp
L Connector:Conn_01x04_Male J6
U 1 1
P 9150 4900
F 0 "J6" H 9123 4782 50  0000 R CNN
F 1 "ADDSENS_CONNECTION" H 9123 4873 50  0000 R CNN
F 2 "" H 9150 4900 50  0001 C CNN
F 3 "~" H 9150 4900 50  0001 C CNN
	1    9150 4900
	1    0    0    1   
$EndComp
Wire Wire Line
	9350 3900 9700 3900
Wire Wire Line
	9700 4000 9350 4000
Wire Wire Line
	9350 4100 9700 4100
Wire Wire Line
	9700 4200 9350 4200
Wire Wire Line
	9350 4300 9700 4300
Wire Wire Line
	9350 4400 9700 4400
Wire Wire Line
	9350 4500 9700 4500
Wire Wire Line
	9350 4600 9700 4600
Wire Wire Line
	9350 4700 9700 4700
Wire Wire Line
	9350 4800 9700 4800
Wire Wire Line
	9350 4900 9700 4900
Wire Wire Line
	9700 5000 9350 5000
Text Label 9700 3100 2    50   ~ 0
LOW_BATT
Text Notes 4200 3600 0    50   ~ 0
SOLAR CELL BOOST STEP UP\n
Wire Notes Line
	500  3650 5350 3650
Wire Notes Line
	5350 550  5350 11150
Text Notes 3900 7850 0    50   ~ 0
STEP DOWN BUCK BATTERY CHARGER\n\n
Text Notes 4450 11150 0    50   ~ 0
LDO FOR MCU SUPPLY\n
Wire Notes Line
	500  7800 16050 7800
$Comp
L Device:Rotary_Encoder_Switch SW?
U 1 1
P 7400 9400
F 0 "SW?" H 7400 9767 50  0000 C CNN
F 1 "Rotary_Encoder_Switch" H 7400 9676 50  0000 C CNN
F 2 "" H 7250 9560 50  0001 C CNN
F 3 "~" H 7400 9660 50  0001 C CNN
	1    7400 9400
	1    0    0    -1  
$EndComp
$Comp
L Device:R R?
U 1 1
P 8150 9100
F 0 "R?" H 8220 9146 50  0000 L CNN
F 1 "1k" H 8220 9055 50  0000 L CNN
F 2 "" V 8080 9100 50  0001 C CNN
F 3 "~" H 8150 9100 50  0001 C CNN
	1    8150 9100
	1    0    0    -1  
$EndComp
Wire Wire Line
	7700 9300 8150 9300
Wire Wire Line
	8150 9300 8150 9250
$Comp
L power:GND #PWR?
U 1 1
P 7700 9650
F 0 "#PWR?" H 7700 9400 50  0001 C CNN
F 1 "GND" V 7705 9522 50  0000 R CNN
F 2 "" H 7700 9650 50  0001 C CNN
F 3 "" H 7700 9650 50  0001 C CNN
	1    7700 9650
	1    0    0    -1  
$EndComp
Wire Wire Line
	7700 9650 7700 9500
Wire Wire Line
	10900 4800 11950 4800
$Comp
L power:GND #PWR?
U 1 1
P 11800 3500
F 0 "#PWR?" H 11800 3250 50  0001 C CNN
F 1 "GND" H 11900 3350 50  0000 R CNN
F 2 "" H 11800 3500 50  0001 C CNN
F 3 "" H 11800 3500 50  0001 C CNN
	1    11800 3500
	1    0    0    -1  
$EndComp
Wire Wire Line
	11800 3500 12000 3500
$Comp
L power:+3.3V #PWR?
U 1 1
P 8150 8750
F 0 "#PWR?" H 8150 8600 50  0001 C CNN
F 1 "+3.3V" H 8165 8923 50  0000 C CNN
F 2 "" H 8150 8750 50  0001 C CNN
F 3 "" H 8150 8750 50  0001 C CNN
	1    8150 8750
	1    0    0    -1  
$EndComp
Wire Wire Line
	8150 8750 8150 8950
Wire Wire Line
	8150 9300 8550 9300
Connection ~ 8150 9300
Text Label 8550 9300 0    50   ~ 0
SW_ENC
Text Label 9700 3200 2    50   ~ 0
SW_ENC
Text Label 7100 9300 2    50   ~ 0
A_ENC
Text Label 7100 9500 2    50   ~ 0
B_ENC
Text Label 7100 9400 2    50   ~ 0
C_ENC
Wire Notes Line
	10100 7800 10100 11200
Text Notes 9700 11150 0    50   ~ 0
ENCODER
$EndSCHEMATC
